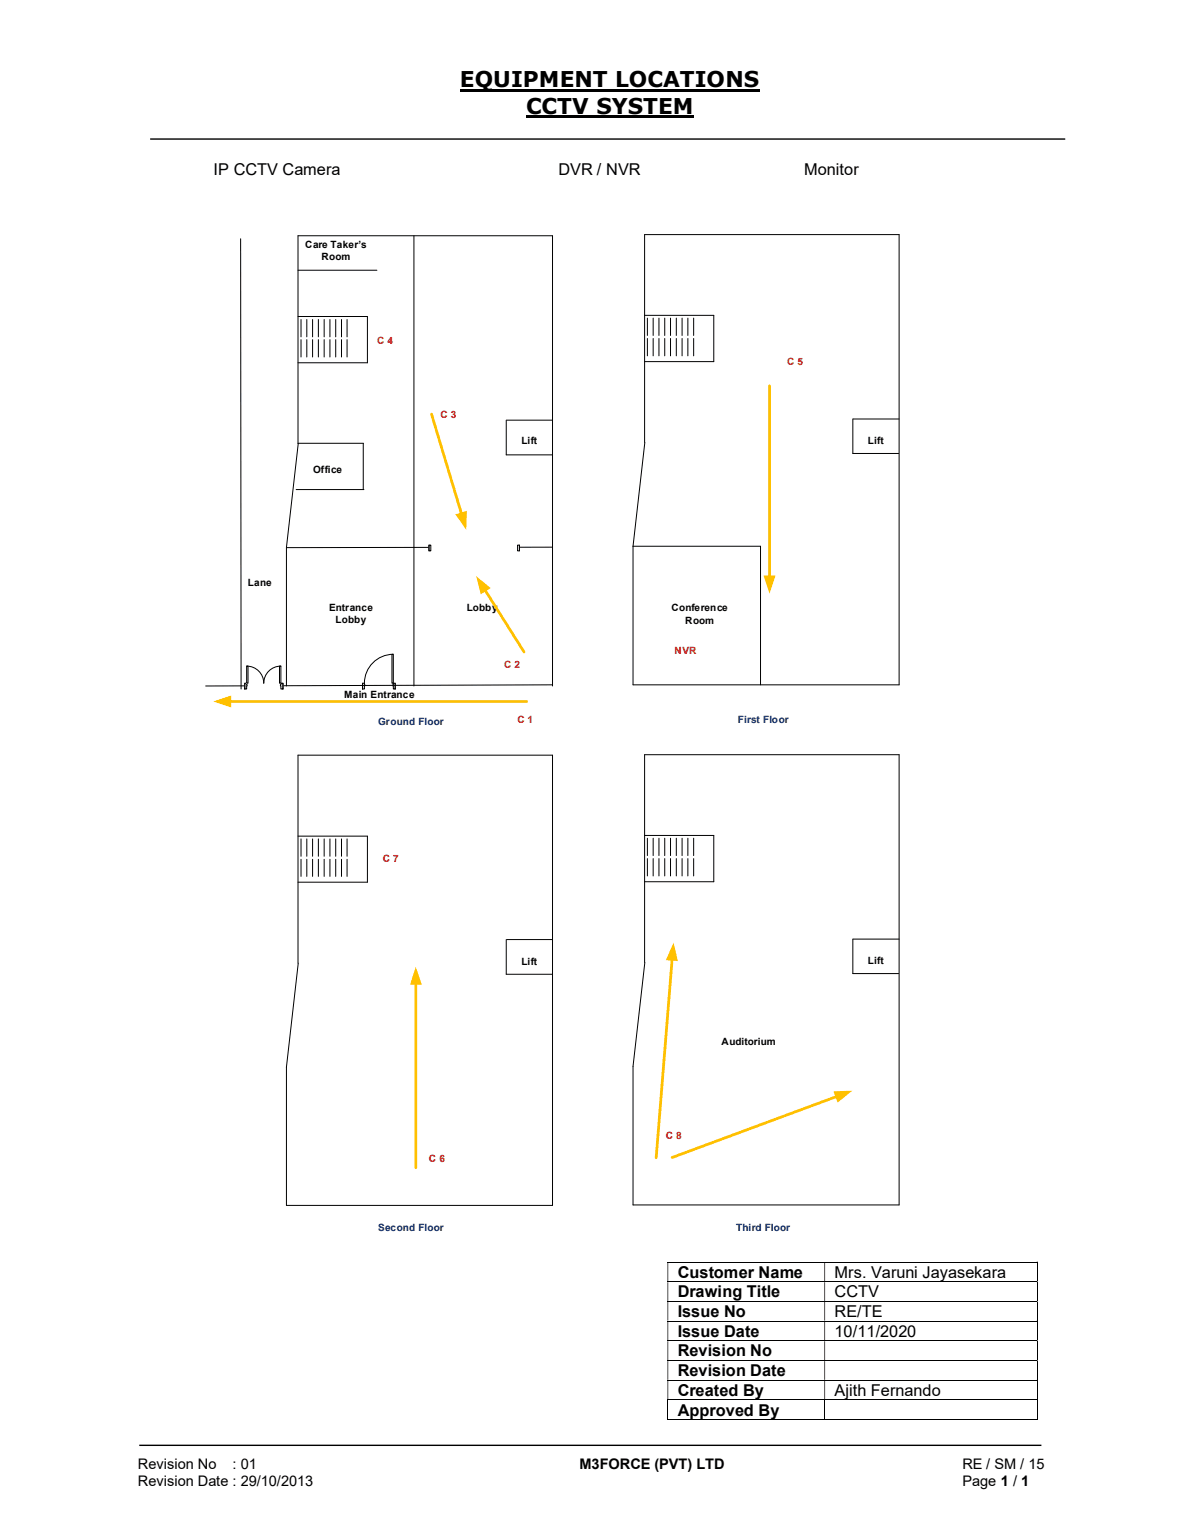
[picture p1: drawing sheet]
<svg xmlns="http://www.w3.org/2000/svg" width="216mm" height="279mm" viewBox="0 0 216 279" stroke-linecap="round" stroke-linejoin="round" font-family="sans-serif">
<path d="M84.2 16.5h54.8M96.3 21.3h30.7" fill="none" stroke="#000" stroke-width=".42"/>
<path d="M27.5 25.4h167.4M25.5 264.5h165" fill="none" stroke="#000" stroke-width=".25"/>
<g fill="none" stroke="#000" stroke-width=".18">
<path d="M54.5 43.1h46.6M75.7 43.1v82.4M122.1 230.9h67.6M122.1 234.5h67.6M122.1 238.1h67.6M189.8 231v3.4M189.8 234.6v3.4M189.8 238.2v3.4M122.1 241.7h67.6M122.1 245.3h67.6M122.1 249h67.6M122.1 252.5h67.6"/>
<path d="M122.1 256.1h67.6M122.1 259.8h28.7M122.2 256.2v3.6M150.9 256.2v3.6M151 259.8h38.7M189.8 241.8v3.4M189.8 245.4v3.5M189.8 249v3.5M189.8 252.6v3.4M189.8 256.2v3.6"/>
</g>
<g fill="#000">
<path d="M189.7 230.8h.2v.2h-.2zM122.1 231h.2v3.4h-.2zM150.8 231h.2v3.4h-.2z" fill-rule="evenodd"/>
<path d="M189.7 234.4h.2v.2h-.2zM122.1 234.6h.2v3.4h-.2zM150.8 234.6h.2v3.4h-.2z" fill-rule="evenodd"/>
<path d="M189.7 238h.2v.2h-.2zM122.1 238.2h.2v3.4h-.2zM150.8 238.2h.2v3.4h-.2z" fill-rule="evenodd"/>
<path d="M189.7 241.6h.2v.2h-.2zM122.1 241.8h.2v3.4h-.2zM150.8 241.8h.2v3.4h-.2z" fill-rule="evenodd"/>
<path d="M189.7 245.2h.2v.2h-.2zM122.1 245.4h.2v3.5h-.2zM150.8 245.4h.2v3.5h-.2z" fill-rule="evenodd"/>
<path d="M189.7 248.9h.2v.1h-.2zM122.1 249h.2v3.5h-.2zM150.8 249h.2v3.5h-.2z" fill-rule="evenodd"/>
<path d="M189.7 252.5h.2v.1h-.2zM122.1 252.6h.2v3.4h-.2zM150.8 252.6h.2v3.4h-.2z" fill-rule="evenodd"/>
</g>
<path d="M189.7 256h.2v.2h-.2zM189.7 259.7h.2v.1h-.2z" fill="#000"/>
<path d="M42 128.4h54.4" fill="none" stroke="#ffc000" stroke-width=".51"/>
<path d="M39 128.4l3.3-1.1v2.2z" fill="#ffc000"/>
<path d="M44 43.7l.1 82.4M101.1 43.1v82.4M54.5 81.1h12v8.5M54.6 81.2l-2.2 19M52.4 100.2v25.3" fill="none" stroke="#000" stroke-width=".18"/>
<path d="M88.7 107.9l7.2 11.4" fill="none" stroke="#ffc000" stroke-width=".51"/>
<path d="M87.1 105.4l2.7 2.2-1.8 1.2z" fill="#ffc000"/>
<path d="M79 75.8l5.5 18.3" fill="none" stroke="#ffc000" stroke-width=".51"/>
<path d="M83.3 94.1l2.1-.6-.1 3.4z" fill="#ffc000"/>
<g fill="none" stroke="#000" stroke-width=".18">
<path d="M54.5 43.1v38.1M54.5 57.9h12.7v8.5h-12.7M54.5 49.4h14.5M55.1 58.5v3.1M56.1 58.5v3.1M57.2 58.5v3.1M58.3 58.5v3.1M59.3 58.5v3.1M60.4 58.5v3.1M61.4 58.5v3.1M62.5 58.5v3.1M63.5 58.5v3.1"/>
<path d="M55.1 62.1v3.2M56.1 62.1v3.2M57.2 62.1v3.2M58.3 62.1v3.2M59.3 62.1v3.2M60.4 62.1v3.2M61.4 62.1v3.2M62.5 62.1v3.2M63.5 62.1v3.2M92.6 76.9v6.3h8.4M92.7 76.9h8.4M54.2 89.6h12.4"/>
<path d="M101.1 100.1l-48.7 .1"/>
</g>
<path d="M66.3 125h6v1.1h-6z" fill="#fff"/>
<path d="M66.3 125h6v1.1h-6z" fill="none" stroke="#fff" stroke-width=".18"/>
<path d="M72 125v1.1h.3v-1.1zM66.3 125h.4v1.1h-.4z" fill-rule="evenodd" fill="#fff"/>
<path d="M66.7 125.3v-.3h-.4v1.1h.4v-.6M72 125.3v-.3h.3v1.1h-.3v-.6" fill="none" stroke="#000" stroke-width=".18"/>
<path d="M71.9 125.3l.1 .2zM66.7 125.3l.1 .2z" fill-rule="evenodd" fill="#fff"/>
<path d="M72 119.7a5.3 5.3 0 0 0-5.3 5.3M66.3 125v1.1M66.7 125.3v.2M72 125.3v.2M72.3 125v1.1" fill="none" stroke="#000" stroke-width=".18"/>
<path d="M71.7 119.7h.3v5.3h-.3z" fill-rule="evenodd" fill="#fff"/>
<path d="M117.9 42.9h46.6v82.4M118 80.9l-2.2 19v25.4M139.1 99.9v25.4M71.7 119.7h.3v5.3h-.3z" fill="none" stroke="#000" stroke-width=".18"/>
<path d="M140.8 70.6v35" fill="none" stroke="#ffc000" stroke-width=".51"/>
<path d="M139.7 105.3h2.2l-1.1 3.3z" fill="#ffc000"/>
<g fill="none" stroke="#000" stroke-width=".18">
<path d="M117.9 42.9v38M117.9 57.7h12.7v8.5h-12.7M118.4 58.2v3.2M119.5 58.2v3.2M120.6 58.2v3.2M121.6 58.2v3.2M122.7 58.2v3.2M123.7 58.2v3.2M124.8 58.2v3.2M125.9 58.2v3.2M126.9 58.2v3.2M118.4 61.9v3.2"/>
<path d="M119.5 61.9v3.2M120.6 61.9v3.2M121.6 61.9v3.2M122.7 61.9v3.2M123.7 61.9v3.2M124.8 61.9v3.2M125.9 61.9v3.2M126.9 61.9v3.2M156 76.7v6.3h8.4M156.1 76.7h8.4M54.5 138.2h46.6v82.4M101.1 125.3l-63.5 .2"/>
<path d="M115.8 125.3h48.7M54.6 176.2l-2.2 19v25.4"/>
</g>
<path d="M76.1 179.9v33.8" fill="none" stroke="#ffc000" stroke-width=".51"/>
<path d="M76.1 176.9l1.1 3.3h-2.2z" fill="#ffc000"/>
<g fill="none" stroke="#000" stroke-width=".18">
<path d="M54.5 138.2v38M117.9 138.1h46.6v82.4M54.5 153h12.7v8.4h-12.7M55.1 153.5v3.2M55.1 157.2v3.2M56.1 153.5v3.2M56.1 157.2v3.2M57.2 153.5v3.2M57.2 157.2v3.2M58.3 153.5v3.2M58.3 157.2v3.2M59.3 153.5v3.2"/>
<path d="M59.3 157.2v3.2M60.4 153.5v3.2M60.4 157.2v3.2M61.4 153.5v3.2M61.4 157.2v3.2M62.5 153.5v3.2M62.5 157.2v3.2M63.5 153.5v3.2M63.5 157.2v3.2M92.6 171.9v6.4h8.4M92.7 171.9h8.4M118 176.1l-2.2 19v25.4"/>
<path d="M52.4 220.6h48.7"/>
</g>
<path d="M123 175.5l-2.9 36.3" fill="none" stroke="#ffc000" stroke-width=".51"/>
<path d="M123.2 172.5l.8 3.4-2.2-.2z" fill="#ffc000"/>
<g fill="none" stroke="#000" stroke-width=".18">
<path d="M115.8 99.9h23.3M117.9 138.1v38M117.9 152.9h12.7v8.4h-12.7M118.4 153.4v3.1M118.4 157.1v3.2M119.5 153.4v3.1M119.5 157.1v3.2M120.6 153.4v3.1M120.6 157.1v3.2M121.6 153.4v3.1M121.6 157.1v3.2M122.7 153.4v3.1"/>
<path d="M122.7 157.1v3.2M123.7 153.4v3.1M123.7 157.1v3.2M124.8 153.4v3.1M124.8 157.1v3.2M125.9 153.4v3.1M125.9 157.1v3.2M126.9 153.4v3.1M126.9 157.1v3.2M156 171.8v6.3h8.4M156.1 171.8h8.4M115.8 220.5h48.7"/>
</g>
<path d="M153.1 200.6l-30.1 11.2" fill="none" stroke="#ffc000" stroke-width=".51"/>
<path d="M152.5 199.7l3.5-.1-2.8 2.2z" fill="#ffc000"/>
<path d="M78.5 99.7h16.5v1.1h-16.5z" fill="#fff"/>
<path d="M78.5 99.7h16.5v1.1h-16.5z" fill="none" stroke="#fff" stroke-width=".18"/>
<path d="M94.7 99.7v1.1h.3v-1.1zM78.5 99.7h.3v1.1h-.3z" fill-rule="evenodd" fill="#fff"/>
<path d="M78.5 99.7h.3v1.1h-.3zM78.5 99.7v1.1M94.7 99.7h.3v1.1h-.3zM95 99.7v1.1" fill="none" stroke="#000" stroke-width=".18"/>
<path d="M44.8 125h7v1.1h-7z" fill="#fff"/>
<path d="M44.8 125h7v1.1h-7z" fill="none" stroke="#fff" stroke-width=".18"/>
<path d="M51.4 125v1.1h.4v-1.1zM44.8 125h.3v1.1h-.3z" fill-rule="evenodd" fill="#fff"/>
<path d="M45.1 125.3v-.3h-.3v1.1h.3v-.6M51.4 125.3v-.3h.4v1.1h-.4v-.6" fill="none" stroke="#000" stroke-width=".18"/>
<path d="M51.3 125.3l.1 .2zM45.1 125.3l.1 .2z" fill-rule="evenodd" fill="#fff"/>
<path d="M44.8 125v1.1M45.1 121.9a3.1 3.1 0 0 1 3.2 3.1 3.1 3.1 0 0 1 3.1-3.1M45.1 125.3v.2M51.4 125.3v.2M51.8 125v1.1" fill="none" stroke="#000" stroke-width=".18"/>
<path d="M45.1 121.9h.3v3.1h-.3z" fill-rule="evenodd" fill="#fff"/>
<path d="M45.1 121.9h.3v3.1h-.3z" fill="none" stroke="#000" stroke-width=".18"/>
<path d="M51.1 121.9h.3v3.1h-.3z" fill-rule="evenodd" fill="#fff"/>
<path d="M51.1 121.9h.3v3.1h-.3z" fill="none" stroke="#000" stroke-width=".18"/>
<g font-size="4">
<text x="84.2" y="16">EQUIPMENT LOCATIONS</text>
<text x="96.3" y="20.8">CCTV SYSTEM</text>
</g>
<g font-size="3">
<text x="39.1" y="32.1">IP CCTV Camera</text>
<text x="102.2" y="32.1">DVR / NVR</text>
<text x="147.1" y="32.1">Monitor</text>
<text x="124" y="233.8">Customer Name</text>
<text x="152.7" y="233.8">Mrs. Varuni Jayasekara</text>
<text x="124" y="237.4">Drawing Title</text>
<text x="152.7" y="237.4">CCTV</text>
<text x="124" y="241">Issue No</text>
<text x="124" y="244.6">Issue Date</text>
<text x="152.7" y="241">RE/TE</text>
<text x="152.7" y="244.6">10/11/2020</text>
<text x="124" y="248.2">Revision No</text>
<text x="124" y="251.8">Revision Date</text>
<text x="124" y="255.4">Created By</text>
<text x="152.7" y="255.4">Ajith Fernando</text>
<text x="124" y="259">Approved By</text>
</g>
<g font-size="2.7">
<text x="25.2" y="268.8">Revision No</text>
<text x="42.6" y="268.8">: 01</text>
<text x="106" y="268.8">M3FORCE (PVT) LTD</text>
<text x="176.1" y="268.8">RE / SM / 15</text>
<text x="25.2" y="271.8">Revision Date : 29/10/2013</text>
<text x="176.1" y="271.8">Page 1 / 1</text>
</g>
<g font-size="1.8">
<text x="55.8" y="45.3">Care Taker’s</text>
<text x="58.8" y="47.5">Room</text>
<text x="95.4" y="81.3">Lift</text>
<text x="158.8" y="81.3">Lift</text>
<text x="57.3" y="86.5">Office</text>
<text x="45.3" y="107.1">Lane</text>
<text x="60.2" y="111.8">Entrance</text>
<text x="85.4" y="111.8">Lobby</text>
<text x="122.9" y="111.8">Conference</text>
<text x="61.4" y="114">Lobby</text>
<text x="125.4" y="114.1">Room</text>
<text x="63" y="127.8">Main Entrance</text>
<text x="95.4" y="176.6">Lift</text>
<text x="158.8" y="176.4">Lift</text>
<text x="132" y="191.2">Auditorium</text>
</g>
<g font-size="1.8" fill="#c00000">
<text x="69" y="63">C 4</text>
<text x="144" y="66.8">C 5</text>
<text x="80.6" y="76.5">C 3</text>
<text x="123.4" y="119.6">NVR</text>
<text x="92.2" y="122.2">C 2</text>
<text x="94.7" y="132.2">C 1</text>
<text x="70.1" y="157.7">C 7</text>
<text x="121.8" y="208.4">C 8</text>
<text x="78.5" y="212.6">C 6</text>
</g>
<g font-size="1.8" fill="#002060">
<text x="69.2" y="132.7">Ground Floor</text>
<text x="135" y="132.2">First Floor</text>
<text x="69.2" y="225.3">Second Floor</text>
<text x="134.7" y="225.3">Third Floor</text>
</g>
</svg>
